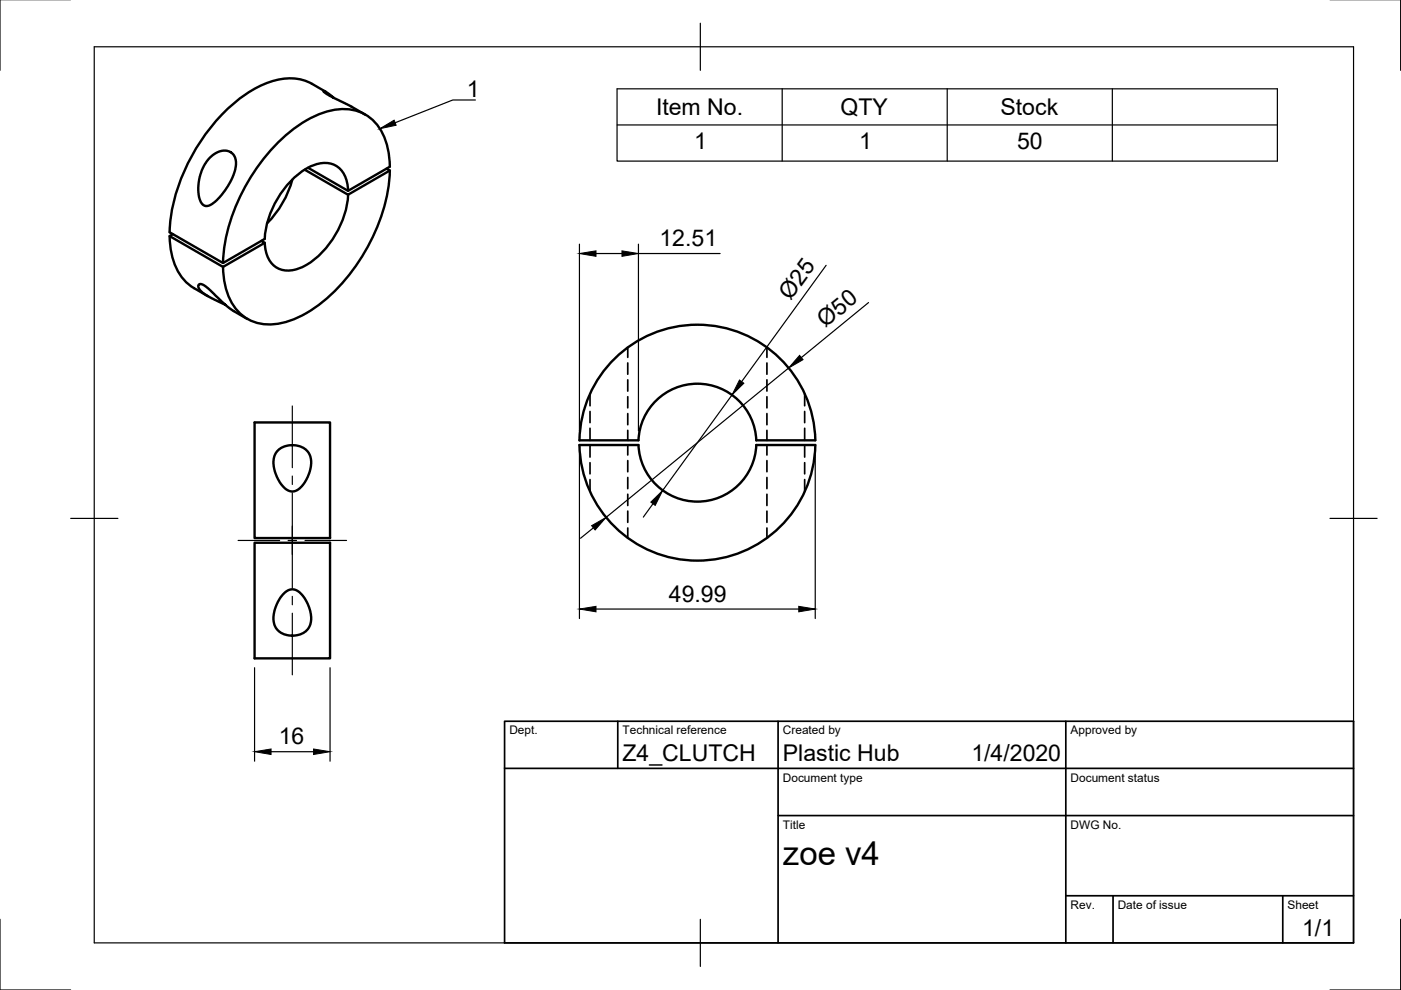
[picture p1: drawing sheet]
<svg xmlns="http://www.w3.org/2000/svg" width="297mm" height="210mm" viewBox="0 0 297 210" stroke-linecap="round" stroke-linejoin="round" font-family="sans-serif">
<!-- layer: Visible -->
<g fill="none" stroke="#000" stroke-width=".51">
<path d="M69.1 19.5a12.8 12.8 0 0 0-7.4-2.9 18.8 18.8 0 0 0-12 5.2 40.3 40.3 0 0 0-13.7 26v1.4l11.3 6.6 8.8-5.1M44.3 33.6l.9-.8 .9-.5 1-.3 .7-.1a2.66 2.66 0 0 1 2.1 3.7l-.4 1.5-.6 1.4-2 2.9-1.9 1.9-.7 .3h-.9l-.7-.6-.4-1-.3-1.6 .1-1.5 .7-2.9 .7-1.3zM62 38.1a20.9 20.9 0 0 1-5.3 9.2M64.6 36l9.2 5.3 8.8-5.1M65.3 35.6l8.5 4.9 8.8-5.1a13.6 13.6 0 0 0-3.7-10 10.1 10.1 0 0 0-10.6-1.4 32 32 0 0 0-15.2 13.7 37 37 0 0 0-5.8 18.1M70.8 20.8l-1.6-1.2-.6-.3 1.1 .9 4.4 2.2 3.3 1.9M81.9 35.8l.7 .4M82.7 36.2a39.6 39.6 0 0 1-11.9 25.7 22.9 22.9 0 0 1-12.3 6.8 9.2 9.2 0 0 1-10.4-6.9l-.7-3.4-.1-1.8M36 50.1a12.9 12.9 0 0 0 4.3 10.4l3.8 2.3M36.7 49.6l-.7 .5 11.3 6.5 8.8-5.1-.7-.4M73.8 40.5a5.7 5.7 0 0 0-3.5-5.8 7.7 7.7 0 0 0-6.4 1.7 19.9 19.9 0 0 0-7.8 14.2M73.8 41.3a19.6 19.6 0 0 1-8.8 14.9 6 6 0 0 1-6.9 .1 6.3 6.3 0 0 1-2-4.8"/>
<path d="M47.8 64.7l-4.5-2.4-1.1-1.1-.1-.8 .4-.2 .9 .4 5.3 4.8 3.8 2.2M130.4 76a25 25 0 0 1 26.9-5.3 25 25 0 0 1 15.6 22.7h-12.6a12.5 12.5 0 0 0-12.4-12 12.5 12.5 0 0 0-12.5 12h-12.5a25 25 0 0 1 7.5-17.4zM54 89.6h16v24.5h-16zM58.8 95.6l.7-.6 .9-.4 .9-.2h1.3l1.8 .6 .8 .7 .5 .9 .3 1.7-.4 2-1.2 2.3-.9 1-.7 .4-1.1 .2-1.1-.5-1-1.1-.8-1.4-.6-1.6-.2-1.8 .2-1.2zM122.9 94.4h12.5a12.5 12.5 0 0 0 12.5 12 12.5 12.5 0 0 0 12.4-12h12.5a25 25 0 0 1-24.9 24.5 25 25 0 0 1-25-24.5zM54 115.1h16v24.5h-16zM59.9 126.1l1.2-.9 .8-.3 .6 .1 .8 .4 .7 .7 1 1.5 .8 1.9 .2 1.3-.1 1-.4 1.3-.7 .8-.6 .4-1.6 .4h-1.7l-1.4-.6-1-1-.3-.7-.2-1 .2-1.9 .7-1.9z"/>
</g>
<!-- layer: Hidden -->
<g fill="none" stroke="#000" stroke-width=".36">
<path d="M133.1 73.7v2.1M133.1 77v2.3M162.6 73.7v2.1M162.6 77v2.3M125.1 83.5v2.5M125.1 87.2v2.4M125.1 90.8v2.6M125.1 94.4v2.5M125.1 98.1v2.4M133.1 80.5v2.4M133.1 84.1v2.4M133.1 87.7v2.4"/>
<path d="M133.1 91.2v2.2M133.1 94.4v2.1M133.1 97.7v2.3M162.6 80.5v2.4M162.6 84.1v2.4M162.6 87.7v2.4M162.6 91.2v2.2M162.6 94.4v2.1M162.6 97.7v2.3M170.6 83.5v2.5M170.6 87.2v2.4M170.6 90.8v2.6"/>
<path d="M170.6 94.4v2.5M170.6 98.1v2.4M125.1 101.7v2.5M133.1 101.2v2.4M133.1 104.8v2.4M133.1 108.4v2.4M133.1 111.9v2.1M162.6 101.2v2.4M162.6 104.8v2.4M162.6 108.4v2.4M162.6 111.9v2.1M170.6 101.7v2.5"/>
</g>
<!-- layer: Border -->
<path d="M0 -.1v15M297 -.1v15M20 9.9h267v190h-267zM148.5 4.9v10M15 109.9h10M282 109.9h10M0 194.9v15h15M148.5 194.9v10M297 194.9v15h-15" fill="none" stroke="#000" stroke-width=".25"/>
<!-- layer: TitleBlock -->
<path d="M107 152.9h180v47h-180zM131 152.9v10M165 152.9v47M226 152.9v47M107 162.9h180M165 172.9h122M226 189.9h61M236 189.9v10M272 189.9v10" fill="none" stroke="#000" stroke-width=".36"/>
<!-- layer: BOM -->
<path d="M130.8 18.8h140v15.4h-140zM165.8 18.8v15.4M200.8 18.8v15.4M235.8 18.8v15.4M130.8 26.5h140" fill="none" stroke="#000" stroke-width=".25"/>
<!-- layer: Center Lines -->
<path d="M62 86.1v13.1M50.5 114.6h8.8M61.1 114.6h1.8M62 100.9v1.8M62 104.5v20.1M64.7 114.6h8.8M62 126.4v1.8M62 130v13.1" fill="none" stroke="#000" stroke-width=".25"/>
<!-- layer: Dimensions -->
<g fill="none" stroke="#000" stroke-width=".25">
<path d="M122.9 51.8v39.6M126.4 53.8h5.5M135.4 51.8v39.6M135.4 53.8h17.3M175.2 56.3l-18 24.6M167.2 78l-38.7 31.7M184.1 64.1l-14.2 11.7M122.9 96.4v34.7M155.2 83.7l-14.7 20.3M172.8 96.4v34.7M125.8 111.9l-2.7 2.2M138.5 106.8l-2.1 2.8"/>
<path d="M126.4 129.1h43M54 141.6v19.8M57.5 159.4h9M70 141.6v19.8"/>
</g>
<path d="M122.9 53.8l3.5-.6v1.1zM131.9 53.2l3.5 .6-3.5 .5zM169.5 75.3l.8 1-3.1 1.7zM156.8 80.6l.9 .7-2.5 2.4zM125.4 111.5l3.1-1.8-2.3 2.7zM138 106.5l2.5-2.5-1.6 3.2zM122.9 129.1l3.5-.5v1.1zM169.4 128.6l3.4 .5-3.4 .6zM54 159.4l3.5-.6v1.2zM66.5 158.8l3.5 .6-3.5 .6z" fill="#000" stroke="#000" stroke-width=".21"/>
<!-- layer: Annotations -->
<path d="M80.5 27.3l3.1-1.8 .4 1.1z" fill="#000" stroke="#000" stroke-width=".21"/>
<path d="M100.8 21.2h-4.8l-12.2 4.8" fill="none" stroke="#000" stroke-width=".25"/>
<text font-size="7" x="166" y="183.4">zoe v4</text>
<g font-size="4.9">
<text x="99" y="20.5">1</text>
<text x="139.1" y="24.4">Item No.</text>
<text x="178.2" y="24.3">QTY</text>
<text x="212.1" y="24.4">Stock</text>
<text x="147.2" y="31.5">1</text>
<text x="182.2" y="31.5">1</text>
<text x="215.6" y="31.5">50</text>
<text x="139.8" y="52.2">12.51</text>
<text x="167.6" y="63.8" transform="rotate(-54 167.6 63.8)">Ø25</text>
<text x="175" y="69.5" transform="rotate(-39 175 69.5)">Ø50</text>
<text x="141.8" y="127.6">49.99</text>
<text x="59.1" y="157.8">16</text>
<text x="132" y="161.4">Z4_CLUTCH</text>
<text x="166" y="161.4">Plastic Hub</text>
<text x="206" y="161.4">1/4/2020</text>
<text x="276.1" y="198.6">1/1</text>
</g>
<g font-size="2.5">
<text x="108" y="155.7">Dept.</text>
<text x="132" y="155.7">Technical reference</text>
<text x="166" y="155.7">Created by</text>
<text x="227" y="155.7">Approved by</text>
<text x="166" y="165.7">Document type</text>
<text x="227" y="165.7">Document status</text>
<text x="166" y="175.7">Title</text>
<text x="227" y="175.7">DWG No.</text>
<text x="227" y="192.7">Rev.</text>
<text x="237" y="192.7">Date of issue</text>
<text x="273" y="192.7">Sheet</text>
</g>
</svg>
